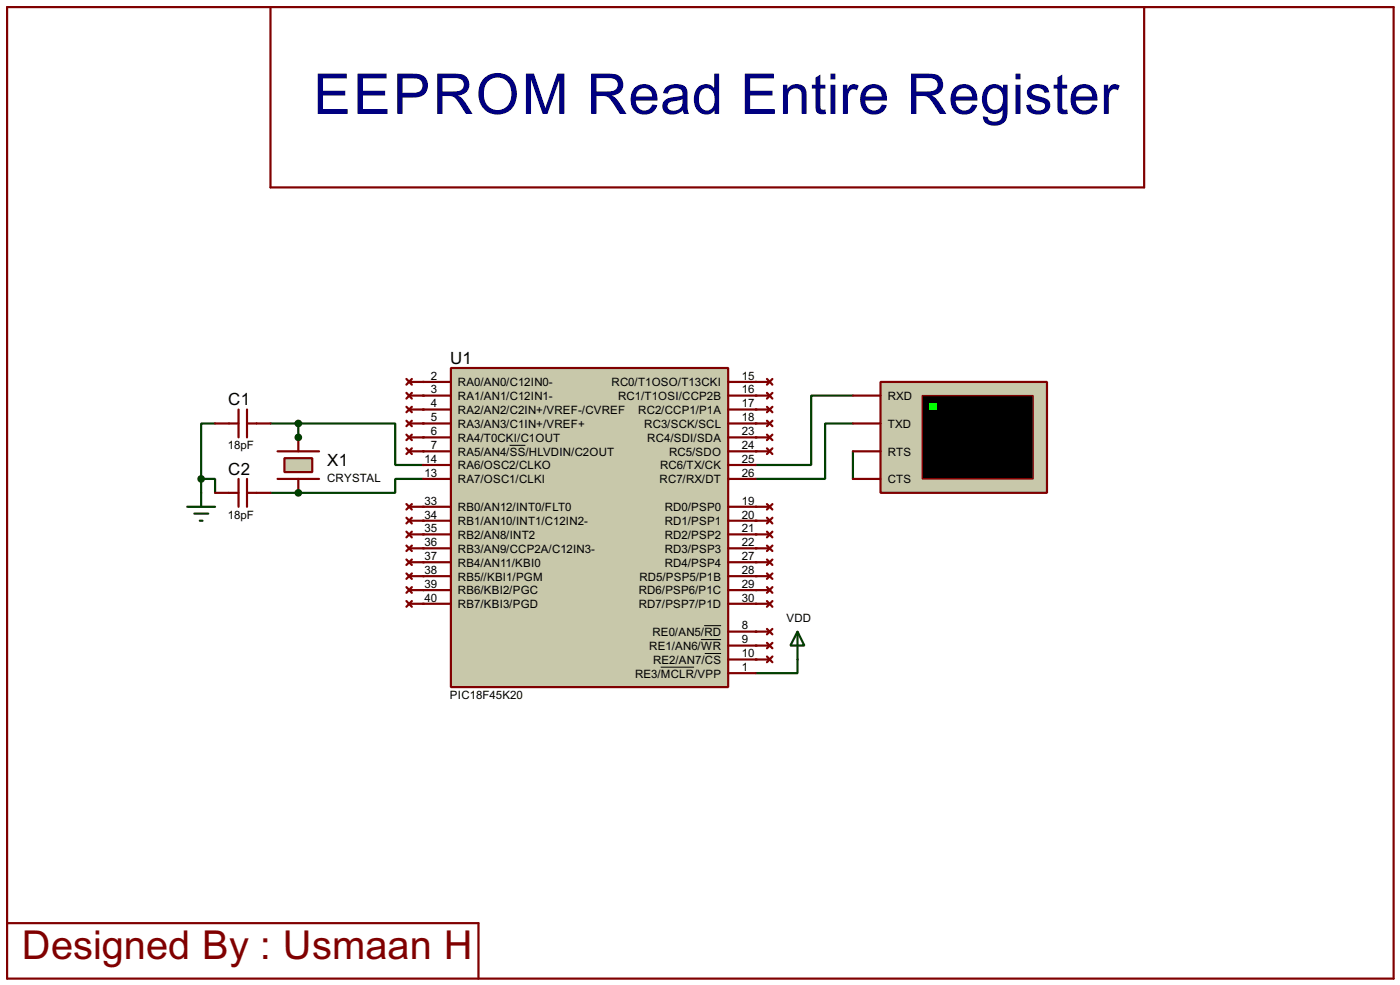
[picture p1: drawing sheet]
<svg xmlns="http://www.w3.org/2000/svg" width="256mm" height="180mm" viewBox="0 0 256 180" stroke-linecap="round" stroke-linejoin="round" font-family="sans-serif">
<path d="M156.3 82.6v5.1" fill="none" stroke="#004000" stroke-width=".4"/>
<g fill="#004000">
<circle cx="77.5" cy="80.1" r=".2"/>
<circle cx="77.5" cy="82.6" r=".2"/>
<circle cx="77.5" cy="92.8" r=".2"/>
<circle cx="77.5" cy="95.3" r=".2"/>
<circle cx="77.5" cy="97.8" r=".2"/>
<circle cx="77.5" cy="100.4" r=".2"/>
<circle cx="77.5" cy="102.9" r=".2"/>
<circle cx="77.5" cy="105.5" r=".2"/>
<circle cx="77.5" cy="108" r=".2"/>
<circle cx="77.5" cy="110.5" r=".2"/>
<circle cx="138.5" cy="69.9" r=".2"/>
<circle cx="138.5" cy="77.5" r=".2"/>
<circle cx="138.5" cy="80.1" r=".2"/>
<circle cx="138.5" cy="82.6" r=".2"/>
</g>
<path d="M156.3 72.4h-7.7v12.7h-10.1M156.3 77.5h-5.1v10.2h-12.7" fill="none" stroke="#004000" stroke-width=".4"/>
<g fill="#004000">
<circle cx="138.5" cy="92.8" r=".2"/>
<circle cx="138.5" cy="95.3" r=".2"/>
<circle cx="138.5" cy="97.8" r=".2"/>
<circle cx="138.5" cy="100.4" r=".2"/>
<circle cx="138.5" cy="102.9" r=".2"/>
<circle cx="138.5" cy="105.5" r=".2"/>
<circle cx="138.5" cy="108" r=".2"/>
<circle cx="138.5" cy="110.5" r=".2"/>
<circle cx="138.5" cy="115.6" r=".2"/>
<circle cx="138.5" cy="118.2" r=".2"/>
<circle cx="138.5" cy="120.7" r=".2"/>
</g>
<path d="M146.1 120.7v2.5h-7.6" fill="none" stroke="#004000" stroke-width=".4"/>
<g fill="#004000">
<circle cx="138.5" cy="72.4" r=".2"/>
<circle cx="138.5" cy="75" r=".2"/>
<circle cx="77.5" cy="69.9" r=".2"/>
<circle cx="77.5" cy="72.4" r=".2"/>
<circle cx="77.5" cy="75" r=".2"/>
<circle cx="77.5" cy="77.5" r=".2"/>
<circle cx="54.7" cy="90.2" r=".2"/>
</g>
<path d="M77.5 87.7h-5.1v2.5h-22.8" fill="none" stroke="#004000" stroke-width=".4"/>
<circle cx="54.7" cy="80.1" r=".2" fill="#004000"/>
<path d="M39.4 77.5h-2.5v10.2M49.6 77.5h5.1M54.7 77.5h17.7v7.6h5.1M54.7 77.5v2.6M36.9 87.7h2.5v2.5M36.9 87.7v2.5M146.1 115.6l1.3 2.6h-2.6zM146.1 115.6v5.1" fill="none" stroke="#004000" stroke-width=".4"/>
<g fill="none" stroke="#800000" stroke-width=".4">
<path d="M1.3 1.3h254v177.8h-254zM49.6 1.3v33h160v-33M74.5 69.4l1 1M74.5 71.9l1 1.1M74.5 74.5l1 1M74.5 77l1 1M74.5 79.6l1 1M75 69.9h2.5M75 72.4h2.5M75 75h2.5M75 77.5h2.5M75.5 69.4l-1 1"/>
<path d="M75.5 71.9l-1 1.1M75.5 74.5l-1 1M75.5 77l-1 1M75.5 79.6l-1 1M138.5 69.9h2.5M138.5 72.4h2.5M138.5 75h2.5M138.5 77.5h2.5M140.5 79.6l1 1M140.5 77l1 1M140.5 74.5l1 1M140.5 71.9l1 1.1"/>
<path d="M140.5 69.4l1 1M141.5 79.6l-1 1M141.5 77l-1 1M141.5 74.5l-1 1M141.5 71.9l-1 1.1M141.5 69.4l-1 1M74.5 82.1l1 1M74.5 94.8l1 1M74.5 97.3l1 1.1M74.5 99.9l1 1M75 80.1h2.5M75 82.6h2.5"/>
<path d="M75 95.3h2.5M75 97.8h2.5M75.5 82.1l-1 1M75.5 94.8l-1 1M75.5 97.3l-1 1.1M75.5 99.9l-1 1M138.5 80.1h2.5M138.5 82.6h2.5M138.5 95.3h2.5M138.5 97.8h2.5M138.5 92.8h2.5M140.5 92.3l1 1"/>
<path d="M140.5 94.8l1 1M140.5 97.3l1 1.1M140.5 99.9l1 1M140.5 82.1l1 1M141.5 92.3l-1 1M141.5 94.8l-1 1M141.5 97.3l-1 1.1M141.5 99.9l-1 1M141.5 82.1l-1 1M74.5 102.4l1 1M74.5 107.5l1 1M74.5 105l1 1"/>
<path d="M74.5 110l1 1.1M75 100.4h2.5M75 102.9h2.5M75 108h2.5M75 105.5h2.5M75 110.5h2.5M75.5 102.4l-1 1M75.5 107.5l-1 1M75.5 105l-1 1M75.5 110l-1 1.1M138.5 100.4h2.5M138.5 102.9h2.5"/>
<path d="M138.5 108h2.5M138.5 105.5h2.5M138.5 110.5h2.5M138.5 115.6h2.5M138.5 118.2h2.5M140.5 102.4l1 1M140.5 107.5l1 1M140.5 105l1 1M140.5 110l1 1.1M140.5 115.1l1 1M140.5 117.7l1 1M141.5 102.4l-1 1"/>
<path d="M141.5 107.5l-1 1M141.5 105l-1 1M141.5 110l-1 1.1M141.5 115.1l-1 1M141.5 117.7l-1 1M138.5 120.7h2.5M140.5 120.2l1 1M141.5 120.2l-1 1M1.3 169h86.4v10.1"/>
</g>
<path d="M161.3 69.9h30.5v20.3h-30.5z" fill="#c8c8aa" stroke="#800000" stroke-width=".4"/>
<path d="M169 72.4h20.3v15.3h-20.3z" fill="#000" stroke="#800000" stroke-width=".25"/>
<path d="M170.2 73.7h1.3v1.3h-1.3z" fill="#0f0"/>
<path d="M156.3 72.4h5M156.3 77.5h5M74.5 92.3l1 1M75 92.8h2.5M75.5 92.3l-1 1M156.3 82.6h5M156.3 87.7h5" fill="none" stroke="#800000" stroke-width=".4"/>
<path d="M82.6 67.4h50.8v58.4h-50.8z" fill="#c8c8aa" stroke="#800000" stroke-width=".4"/>
<g fill="none" stroke="#800000" stroke-width=".4">
<path d="M77.5 69.9h5.1M77.5 77.5h5.1M77.5 72.4h5.1M77.5 75h5.1M133.4 69.9h5.1M133.4 77.5h5.1M133.4 72.4h5.1M133.4 75h5.1M50.9 82.6h7.6M50.9 87.7h7.6M77.5 80.1h5.1M77.5 82.6h5.1"/>
<path d="M77.5 85.1h5.1M77.5 87.7h5.1M77.5 92.8h5.1M77.5 95.3h5.1M77.5 97.8h5.1M133.4 80.1h5.1M133.4 82.6h5.1M133.4 85.1h5.1M133.4 87.7h5.1M133.4 92.8h5.1M133.4 95.3h5.1M133.4 97.8h5.1"/>
<path d="M77.5 100.4h5.1M77.5 102.9h5.1M77.5 105.5h5.1M77.5 108h5.1M77.5 110.5h5.1M133.4 100.4h5.1M133.4 102.9h5.1M133.4 105.5h5.1M133.4 108h5.1M133.4 110.5h5.1M133.4 115.6h5.1M133.4 118.2h5.1"/>
<path d="M133.4 120.7h5.1M133.4 123.2h5.1"/>
</g>
<path d="M93.4 81.5h2.9M128.4 117.1h3.7M129 114.5h3.1M129.1 119.6h3M121.1 122.1h6.1" fill="none" stroke="#000" stroke-width=".18"/>
<path d="M52.1 83.9h5.1v2.5h-5.1z" fill="#c8c8aa" stroke="#800000" stroke-width=".4"/>
<path d="M39.4 77.5h4.3M43.7 75v5.1M45.3 75v5.1M45.3 77.5h4.3M39.4 90.2h4.3M43.7 87.7v5.1M45.3 87.7v5.1M45.3 90.2h4.3M54.7 80.1v2.5M54.7 87.7v2.5" fill="none" stroke="#800000" stroke-width=".4"/>
<g fill="#004000" stroke="#004000" stroke-width=".4">
<circle cx="54.6" cy="90.2" r=".5"/>
<circle cx="54.6" cy="80.1" r=".5"/>
<circle cx="36.8" cy="87.7" r=".5"/>
<circle cx="54.6" cy="77.5" r=".5"/>
</g>
<path d="M34.3 92.8h5.1M35.6 94h2.6M36.6 95.3h.5M36.9 90.2v2.6" fill="none" stroke="#004000" stroke-width=".4"/>
<text font-size="11.5" fill="#000080" x="57.4" y="20.8">EEPROM Read Entire Register</text>
<text font-size="8.2" fill="#800000" x="4" y="175.6">Designed By : Usmaan H</text>
<g font-size="3.5">
<text x="82.5" y="66.6">U1</text>
<text x="41.8" y="74.1">C1</text>
<text x="41.8" y="86.9">C2</text>
<text x="60" y="85.3">X1</text>
</g>
<g font-size="2.4">
<text x="78.9" y="69.5">2</text>
<text x="78.9" y="72">3</text>
<text x="83.9" y="70.7">RA0/AN0/C12IN0-</text>
<text x="112" y="70.7">RC0/T1OSO/T13CKI</text>
<text x="135.9" y="69.5">15</text>
<text x="135.9" y="72">16</text>
<text x="78.9" y="74.6">4</text>
<text x="78.9" y="77.1">5</text>
<text x="83.9" y="73.2">RA1/AN1/C12IN1-</text>
<text x="83.9" y="75.8">RA2/AN2/C2IN+/VREF-/CVREF</text>
<text x="113.2" y="73.2">RC1/T1OSI/CCP2B</text>
<text x="116.9" y="75.8">RC2/CCP1/P1A</text>
<text x="135.9" y="77.1">18</text>
<text x="135.9" y="74.6">17</text>
<text x="162.6" y="73.2">RXD</text>
<text x="41.8" y="82.2">18pF</text>
<text x="78.9" y="79.7">6</text>
<text x="78.9" y="82.2">7</text>
<text x="83.9" y="80.8">RA4/T0CKI/C1OUT</text>
<text x="83.9" y="83.4">RA5/AN4/SS/HLVDIN/C2OUT</text>
<text x="83.9" y="78.3">RA3/AN3/C1IN+/VREF+</text>
<text x="118" y="78.3">RC3/SCK/SCL</text>
<text x="118.6" y="80.8">RC4/SDI/SDA</text>
<text x="122.6" y="83.4">RC5/SDO</text>
<text x="135.9" y="79.7">23</text>
<text x="135.9" y="82.2">24</text>
<text x="162.6" y="83.4">RTS</text>
<text x="162.6" y="78.3">TXD</text>
<text x="59.9" y="88.2">CRYSTAL</text>
<text x="77.8" y="84.7">14</text>
<text x="77.8" y="87.3">13</text>
<text x="83.9" y="85.9">RA6/OSC2/CLKO</text>
<text x="83.9" y="88.5">RA7/OSC1/CLKI</text>
<text x="120.8" y="88.5">RC7/RX/DT</text>
<text x="120.9" y="85.9">RC6/TX/CK</text>
<text x="135.9" y="84.7">25</text>
<text x="135.9" y="87.3">26</text>
<text x="162.6" y="88.5">CTS</text>
<text x="41.8" y="95">18pF</text>
<text x="77.8" y="92.4">33</text>
<text x="77.8" y="94.9">34</text>
<text x="83.9" y="93.6">RB0/AN12/INT0/FLT0</text>
<text x="121.8" y="93.6">RD0/PSP0</text>
<text x="135.9" y="92.4">19</text>
<text x="135.9" y="94.9">20</text>
<text x="77.8" y="97.4">35</text>
<text x="77.8" y="100">36</text>
<text x="83.9" y="96.1">RB1/AN10/INT1/C12IN2-</text>
<text x="83.9" y="98.6">RB2/AN8/INT2</text>
<text x="83.9" y="101.2">RB3/AN9/CCP2A/C12IN3-</text>
<text x="121.8" y="96.1">RD1/PSP1</text>
<text x="121.8" y="98.6">RD2/PSP2</text>
<text x="121.8" y="101.2">RD3/PSP3</text>
<text x="135.9" y="97.4">21</text>
<text x="135.9" y="100">22</text>
<text x="77.8" y="102.5">37</text>
<text x="77.8" y="105.1">38</text>
<text x="77.8" y="107.6">39</text>
<text x="83.9" y="103.7">RB4/AN11/KBI0</text>
<text x="83.9" y="106.3">RB5//KBI1/PGM</text>
<text x="117.1" y="106.3">RD5/PSP5/P1B</text>
<text x="121.8" y="103.7">RD4/PSP4</text>
<text x="135.9" y="102.5">27</text>
<text x="135.9" y="105.1">28</text>
<text x="135.9" y="107.6">29</text>
<text x="77.8" y="110.1">40</text>
<text x="83.9" y="108.8">RB6/KBI2/PGC</text>
<text x="83.9" y="111.3">RB7/KBI3/PGD</text>
<text x="117" y="108.8">RD6/PSP6/P1C</text>
<text x="117" y="111.3">RD7/PSP7/P1D</text>
<text x="135.9" y="110.1">30</text>
<text x="144.1" y="113.9">VDD</text>
<text x="118.9" y="119">RE1/AN6/WR</text>
<text x="119.5" y="116.4">RE0/AN5/RD</text>
<text x="135.9" y="115.2">8</text>
<text x="135.9" y="117.8">9</text>
<text x="116.3" y="124">RE3/MCLR/VPP</text>
<text x="119.6" y="121.5">RE2/AN7/CS</text>
<text x="135.9" y="120.3">10</text>
<text x="135.9" y="122.8">1</text>
<text x="82.4" y="128">PIC18F45K20</text>
</g>
</svg>
